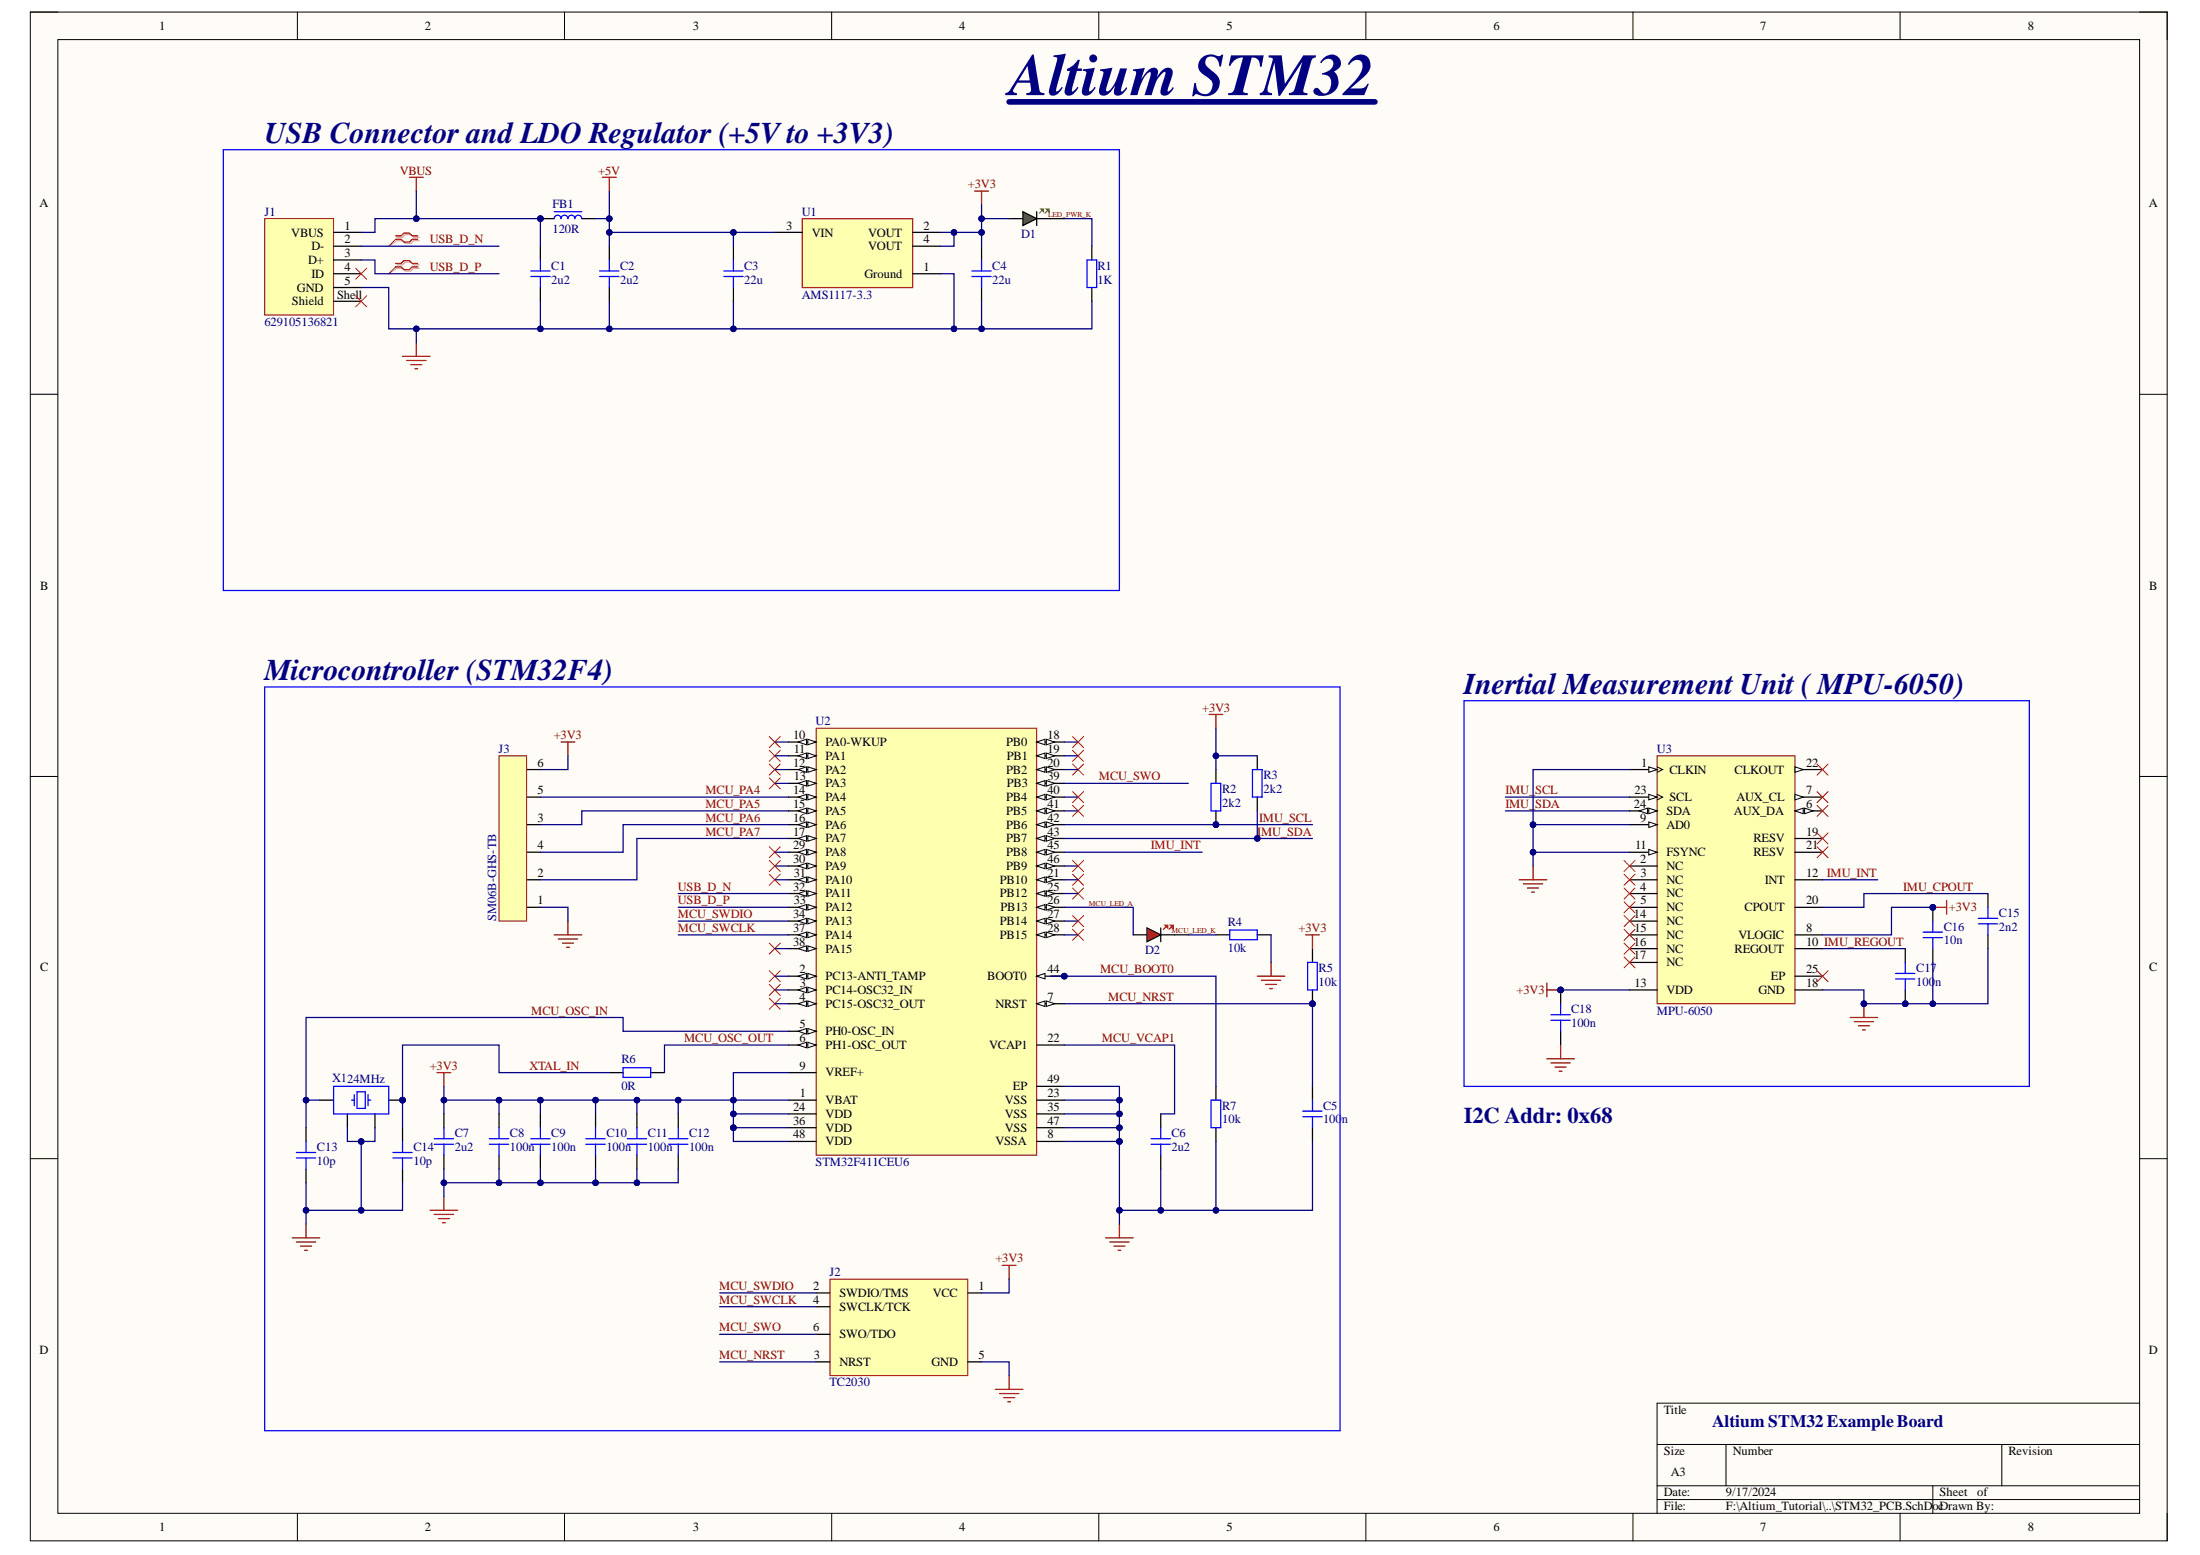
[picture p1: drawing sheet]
# Altium project STM32_PCB.PrjPcb
1 sheet, 35 parts. Net scope: global (net labels, ports and power ports of the same name join across sheets).
Board file: STM32.PcbDoc

## Sheet STM32_PCB.SchDoc
size A3; SheetNumber: 1; SheetTotal: 1

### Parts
C1  2u2  [CAP_0603]
C2  2u2  [CAP_0603]
C3  22u  [CAP_0805]
C4  22u  [CAP_0805]
C5  100n  [CAP_0402]
C6  2u2  [CAP_0603]
C7  2u2  [CAP_0603]
C8  100n  [CAP_0402]
C9  100n  [CAP_0402]
C10  100n  [CAP_0402]
C11  100n  [CAP_0402]
C12  100n  [CAP_0402]
C13  10p  [CAP_0402]
C14  10p  [CAP_0402]
C15  2n2  [CAP_0402]
C16  10n  [CAP_0402]
C17  100n  [CAP_0402]
C18  100n  [CAP_0402]
D1  GREEN  [LED_0402_GREEN]  (value not drawn)
D2  RED  [LED_0402_RED]  (value not drawn)
FB1  120R  [FB_0603]
J1  629105136821  [629105136821]
J2  TC2030  [TC2030-FP]  (no BOM)
J3  SM06B-GHS-TB  [SM06B-GHS-TB]
R1  1K  [RES_0402]
R2  2k2  [RES_0402]
R3  2k2  [RES_0402]
R4  10k  [RES_0402]
R5  10k  [RES_0402]
R6  0R  [RES_0402]
R7  10k  [RES_0402]
U1  AMS1117-3.3  [FP-AMS1117-IPC_C]
U2  STM32F411CEU6  [STM-UFQFPN48_L]
U3  MPU-6050  [IS-QFN-24_V]
X1  24MHz  [XTAL_3225]

### Blocks framed on the sheet
USB Connector and LDO Regulator (+5V to +3V3): C1-C4 D1 FB1 J1 R1 U1
Microcontroller (STM32F4): C5-C14 D2 J2 J3 R2-R7 U2 X1
Inertial Measurement Unit ( MPU-6050): C15-C18 U3

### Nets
+3V3: C4.2 C7.2 C8.2 C9.2 C10.2 C11.2 C12.2 C16.2 C18.2 D1.A J2.1(VCC) J3.6 R2.2 R3.2 R5.2 U1.2(VOUT) U1.4(VOUT) U2.1(VBAT) U2.9(VREF+) U2.24(VDD) U2.36(VDD) U2.48(VDD) U3.8(VLOGIC) U3.13(VDD)
+5V: C2.2 C3.2 FB1.2 U1.3(VIN)
GND: C1.1 C2.1 C3.1 C4.1 C5.1 C6.1 C7.1 C8.1 C9.1 C10.1 C11.1 C12.1 C13.1 C14.1 C15.1 C16.1 C17.1 C18.1 J1.5(GND) J2.5(GND) J3.1 R1.1 R4.1 R7.1 U1.1(Ground) U2.8(VSSA) U2.23(VSS) U2.35(VSS) U2.47(VSS) U2.49(EP) U3.1(CLKIN) U3.9(AD0) U3.11(FSYNC) U3.18(GND) X1.2 X1.4
VBUS: C1.2 FB1.1 J1.1(VBUS)
IMU_CPOUT: C15.2 U3.20(CPOUT)
IMU_INT: U2.45(PB8) U3.12(INT)
IMU_REGOUT: C17.2 U3.10(REGOUT)
IMU_SCL: R2.1 U2.42(PB6) U3.23(SCL)
IMU_SDA: R3.1 U2.43(PB7) U3.24(SDA)
LED_PWR_K: D1.K R1.2
MCU_BOOT0: R7.2 U2.44(BOOT0)
MCU_LED_A: D2.A U2.26(PB13)
MCU_LED_K: D2.K R4.2
MCU_NRST: C5.2 J2.3(NRST) R5.1 U2.7(NRST)
MCU_OSC_IN: C13.2 U2.5(PH0-OSC_IN) X1.1
MCU_OSC_OUT: R6.1 U2.6(PH1-OSC_OUT)
MCU_PA4: J3.5 U2.14(PA4)
MCU_PA5: J3.3 U2.15(PA5)
MCU_PA6: J3.4 U2.16(PA6)
MCU_PA7: J3.2 U2.17(PA7)
MCU_SWCLK: J2.4(SWCLK/TCK) U2.37(PA14)
MCU_SWDIO: J2.2(SWDIO/TMS) U2.34(PA13)
MCU_SWO: J2.6(SWO/TDO) U2.39(PB3)
MCU_VCAP1: C6.2 U2.22(VCAP1)
USB_D_N: J1.2(D-) U2.32(PA11)
USB_D_P: J1.3(D+) U2.33(PA12)
XTAL_IN: C14.2 R6.2 X1.3

Not connected (* = marked no-connect by the designer): J1 4(ID)* Shell(Shield)*; U2 2(PC13-ANTI_TAMP)* 3(PC14-OSC32_IN)* 4(PC15-OSC32_OUT)* 10(PA0-WKUP)* 11(PA1)* 12(PA2)* 13(PA3)* 18(PB0)* 19(PB1)* 20(PB2)* 21(PB10)* 25(PB12)* 27(PB14)* 28(PB15)* 29(PA8)* 30(PA9)* 31(PA10)* 38(PA15)* 40(PB4)* 41(PB5)* 46(PB9)*; U3 2(NC)* 3(NC)* 4(NC)* 5(NC)* 6(AUX_DA)* 7(AUX_CL)* 14(NC)* 15(NC)* 16(NC)* 17(NC)* 19(RESV)* 21(RESV)* 22(CLKOUT)* 25(EP)*

### Layout directives
differential pair; differential pair class DIF_USB: USB_D_N, USB_D_P

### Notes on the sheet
- Altium STM32
- I2C Addr: 0x68
- Altium STM32 Example Board
